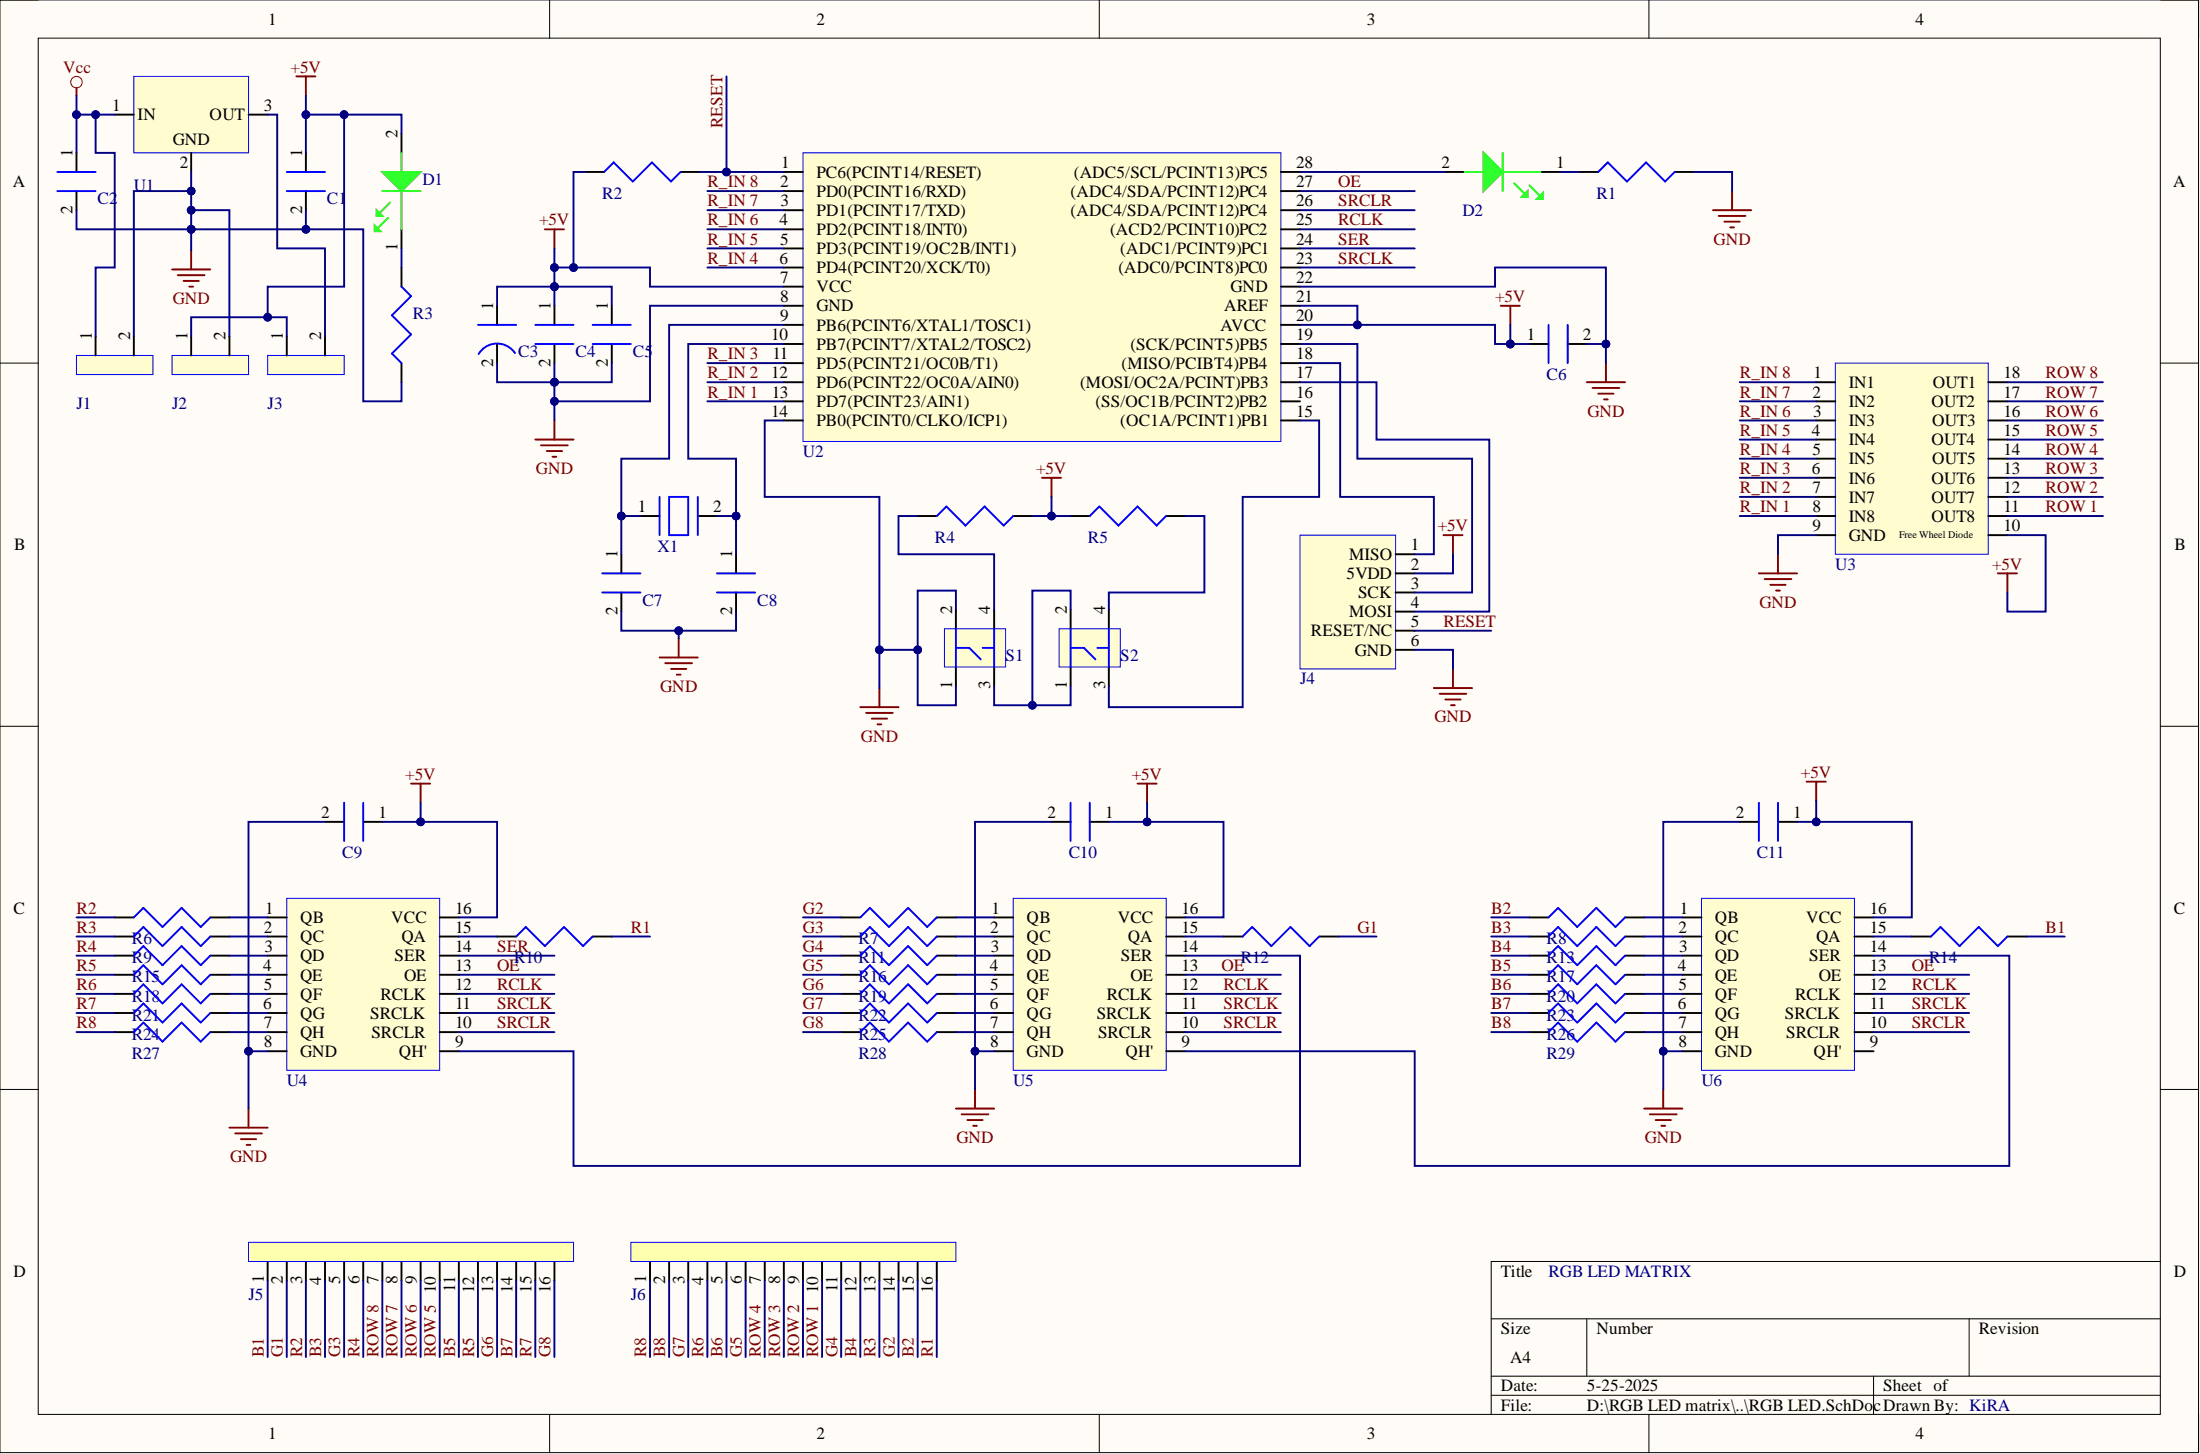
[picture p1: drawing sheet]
# Altium project RGB LED.PrjPcb
1 sheet, 57 parts. Net scope: global (net labels, ports and power ports of the same name join across sheets).
Board file: RGB LED.PcbDoc

## Sheet RGB LED.SchDoc
size A4; SheetNumber: 1; SheetTotal: 1

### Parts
C1  10uF  [Cap 10uF 0805]  (value not drawn)
C2  10uF  [Cap 10uF 0805]  (value not drawn)
C3  47uF  [cap 47uF radial can]  (value not drawn)
C4  10uF  [Cap 10uF 0805]  (value not drawn)
C5  0.1uF  [Cap 0.1uF 0805]  (value not drawn)
C6  0.1uF  [Cap 0.1uF 0805]  (value not drawn)
C7  22pF  [CAP 22pF 0805]  (value not drawn)
C8  22pF  [CAP 22pF 0805]  (value not drawn)
C9  0.1uF  [Cap 0.1uF 0805]  (value not drawn)
C10  0.1uF  [Cap 0.1uF 0805]  (value not drawn)
C11  0.1uF  [Cap 0.1uF 0805]  (value not drawn)
D1  LED 0805 Green  [LED 0805 Green]  (value not drawn)
D2  LED 0805 Green  [LED 0805 Green]  (value not drawn)
J1  Generic Header, 1X2 Vertical  [22232021]  (value not drawn)
J2  Generic Header, 1X2 Vertical  [22232021]  (value not drawn)
J3  Generic Header, 1X2 Vertical  [22232021]  (value not drawn)
J4  6-Pin ISP header  [2X3 ISP header]  (value not drawn)
J5  16pin felmale header  [16 pins female header]  (value not drawn)
J6  16pin felmale header  [16 pins female header]  (value not drawn)
R1  200R  [RES 200R 0805]  (value not drawn)
R2  10K  [RES 10K 0805]  (value not drawn)
R3  200R  [RES 200R 0805]  (value not drawn)
R4  10K  [RES 10K 0805]  (value not drawn)
R5  10K  [RES 10K 0805]  (value not drawn)
R6  Resistor 0805 100R  [RES 100R 0805]  (value not drawn)
R7  Resistor 0805 100R  [RES 100R 0805]  (value not drawn)
R8  Resistor 0805 100R  [RES 100R 0805]  (value not drawn)
R9  Resistor 0805 100R  [RES 100R 0805]  (value not drawn)
R10  Resistor 0805 100R  [RES 100R 0805]  (value not drawn)
R11  Resistor 0805 100R  [RES 100R 0805]  (value not drawn)
R12  Resistor 0805 100R  [RES 100R 0805]  (value not drawn)
R13  Resistor 0805 100R  [RES 100R 0805]  (value not drawn)
R14  Resistor 0805 100R  [RES 100R 0805]  (value not drawn)
R15  Resistor 0805 100R  [RES 100R 0805]  (value not drawn)
R16  Resistor 0805 100R  [RES 100R 0805]  (value not drawn)
R17  Resistor 0805 100R  [RES 100R 0805]  (value not drawn)
R18  Resistor 0805 100R  [RES 100R 0805]  (value not drawn)
R19  Resistor 0805 100R  [RES 100R 0805]  (value not drawn)
R20  Resistor 0805 100R  [RES 100R 0805]  (value not drawn)
R21  Resistor 0805 100R  [RES 100R 0805]  (value not drawn)
R22  Resistor 0805 100R  [RES 100R 0805]  (value not drawn)
R23  Resistor 0805 100R  [RES 100R 0805]  (value not drawn)
R24  Resistor 0805 100R  [RES 100R 0805]  (value not drawn)
R25  Resistor 0805 100R  [RES 100R 0805]  (value not drawn)
R26  Resistor 0805 100R  [RES 100R 0805]  (value not drawn)
R27  Resistor 0805 100R  [RES 100R 0805]  (value not drawn)
R28  Resistor 0805 100R  [RES 100R 0805]  (value not drawn)
R29  Resistor 0805 100R  [RES 100R 0805]  (value not drawn)
S1  Tactile Switch  [Tactile Switch]  (value not drawn)
S2  Tactile Switch  [Tactile Switch]  (value not drawn)
U1  L7805CV  [L7805VC]  (value not drawn)
U2  ATmega328P  [ATmega328P]  (value not drawn)
U3  ULN2803A  [ULN2803A]  (value not drawn)
U4  SN74HC595N  [SN74HC595N-SOP]  (value not drawn)
U5  SN74HC595N  [SN74HC595N-SOP]  (value not drawn)
U6  SN74HC595N  [SN74HC595N-SOP]  (value not drawn)
X1  Crystal 16MHz  [Crystal 16MHz]  (value not drawn)

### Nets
+5V: C1.1 C3.1 C4.1 C5.1 C6.1 C9.1 C10.1 C11.1 D1.2 J2.1(+) J3.1(+) J4.2(5VDD) R2.1 R4.2 R5.1 U2.7(VCC) U2.20(AVCC) U2.21(AREF) U3.10(Free_Wheel_Diode) U4.16(VCC) U5.16(VCC) U6.16(VCC)
GND: C1.2 C2.2 C3.2 C4.2 C5.2 C6.2 C7.2 C8.2 C9.2 C10.2 C11.2 J1.2(-) J2.2(-) J4.6(GND) R1.1 R3.1 S1.1 S1.2 U1.2(GND) U2.8(GND) U2.14(PB0(PCINT0/CLKO/ICP1)) U2.22(GND) U3.9(GND) U4.8(GND) U5.8(GND) U6.8(GND)
Vcc: C2.1 J1.1(+) U1.1(IN)
B1: J5.1 R14.2
B2: J6.15 R8.1
B3: J5.4 R13.1
B4: J6.12 R17.1
B5: J5.11 R20.1
B6: J6.5 R23.1
B7: J5.14 R26.1
B8: J6.2 R29.1
G1: J5.2 R12.2
G2: J6.14 R7.1
G3: J5.5 R11.1
G4: J6.11 R16.1
G5: J6.6 R19.1
G6: J5.13 R22.1
G7: J6.3 R25.1
G8: J5.16 R28.1
OE: U2.27((ADC4/SDA/PCINT12)PC4) U4.13(OE) U5.13(OE) U6.13(OE)
R1: J6.16 R10.2
R2: J5.3 R6.1
R3: J6.13 R9.1
R4: J5.6 R15.1
R5: J5.12 R18.1
R6: J6.4 R21.1
R7: J5.15 R24.1
R8: J6.1 R27.1
R_IN 1: U2.13(PD7(PCINT23/AIN1)) U3.8(IN8)
R_IN 2: U2.12(PD6(PCINT22/OC0A/AIN0)) U3.7(IN7)
R_IN 3: U2.11(PD5(PCINT21/OC0B/T1)) U3.6(IN6)
R_IN 4: U2.6(PD4(PCINT20/XCK/T0)) U3.5(IN5)
R_IN 5: U2.5(PD3(PCINT19/OC2B/INT1)) U3.4(IN4)
R_IN 6: U2.4(PD2(PCINT18/INT0)) U3.3(IN3)
R_IN 7: U2.3(PD1(PCINT17/TXD)) U3.2(IN2)
R_IN 8: U2.2(PD0(PCINT16/RXD)) U3.1(IN1)
RCLK: U2.25((ACD2/PCINT10)PC2) U4.12(RCLK) U5.12(RCLK) U6.12(RCLK)
RESET: J4.5(RESET/NC) R2.2 U2.1(PC6(PCINT14/RESET))
ROW 1: J6.10 U3.11(OUT8)
ROW 2: J6.9 U3.12(OUT7)
ROW 3: J6.8 U3.13(OUT6)
ROW 4: J6.7 U3.14(OUT5)
ROW 5: J5.10 U3.15(OUT4)
ROW 6: J5.9 U3.16(OUT3)
ROW 7: J5.8 U3.17(OUT2)
ROW 8: J5.7 U3.18(OUT1)
SER: U2.24((ADC1/PCINT9)PC1) U4.14(SER)
SRCLK: U2.23((ADC0/PCINT8)PC0) U4.11(SRCLK) U5.11(SRCLK) U6.11(SRCLK)
SRCLR: U2.26((ADC4/SDA/PCINT12)PC4) U4.10(SRCLR) U5.10(SRCLR) U6.10(SRCLR)
NetC7_1: C7.1 U2.9(PB6(PCINT6/XTAL1/TOSC1)) X1.1
NetC8_1: C8.1 U2.10(PB7(PCINT7/XTAL2/TOSC2)) X1.2
NetD1_1: D1.1 R3.2
NetD2_1: D2.1 R1.2
NetD2_2: D2.2 U2.28((ADC5/SCL/PCINT13)PC5)
NetJ3_2: J3.2(-) U1.3(OUT)
NetJ4_1: J4.1(MISO) U2.18((MISO/PCIBT4)PB4)
NetJ4_3: J4.3(SCK) U2.19((SCK/PCINT5)PB5)
NetJ4_4: J4.4(MOSI) U2.17((MOSI/OC2A/PCINT)PB3)
NetR4_1: R4.1 S1.4
NetR5_2: R5.2 S2.4
NetR6_2: R6.2 U4.1(QB)
NetR7_2: R7.2 U5.1(QB)
NetR8_2: R8.2 U6.1(QB)
NetR9_2: R9.2 U4.2(QC)
NetR10_1: R10.1 U4.15(QA)
NetR11_2: R11.2 U5.2(QC)
NetR12_1: R12.1 U5.15(QA)
NetR13_2: R13.2 U6.2(QC)
NetR14_1: R14.1 U6.15(QA)
NetR15_2: R15.2 U4.3(QD)
NetR16_2: R16.2 U5.3(QD)
NetR17_2: R17.2 U6.3(QD)
NetR18_2: R18.2 U4.4(QE)
NetR19_2: R19.2 U5.4(QE)
NetR20_2: R20.2 U6.4(QE)
NetR21_2: R21.2 U4.5(QF)
NetR22_2: R22.2 U5.5(QF)
NetR23_2: R23.2 U6.5(QF)
NetR24_2: R24.2 U4.6(QG)
NetR25_2: R25.2 U5.6(QG)
NetR26_2: R26.2 U6.6(QG)
NetR27_2: R27.2 U4.7(QH)
NetR28_2: R28.2 U5.7(QH)
NetR29_2: R29.2 U6.7(QH)
NetS1_3: S1.3 S2.1 S2.2
NetS2_3: S2.3 U2.15((OC1A/PCINT1)PB1)
NetU4_9: U4.9(QH') U5.14(SER)
NetU5_9: U5.9(QH') U6.14(SER)

Not connected (* = marked no-connect by the designer): U2 16((SS/OC1B/PCINT2)PB2); U6 9(QH')

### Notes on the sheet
- RGB LED MATRIX
- KiRA
